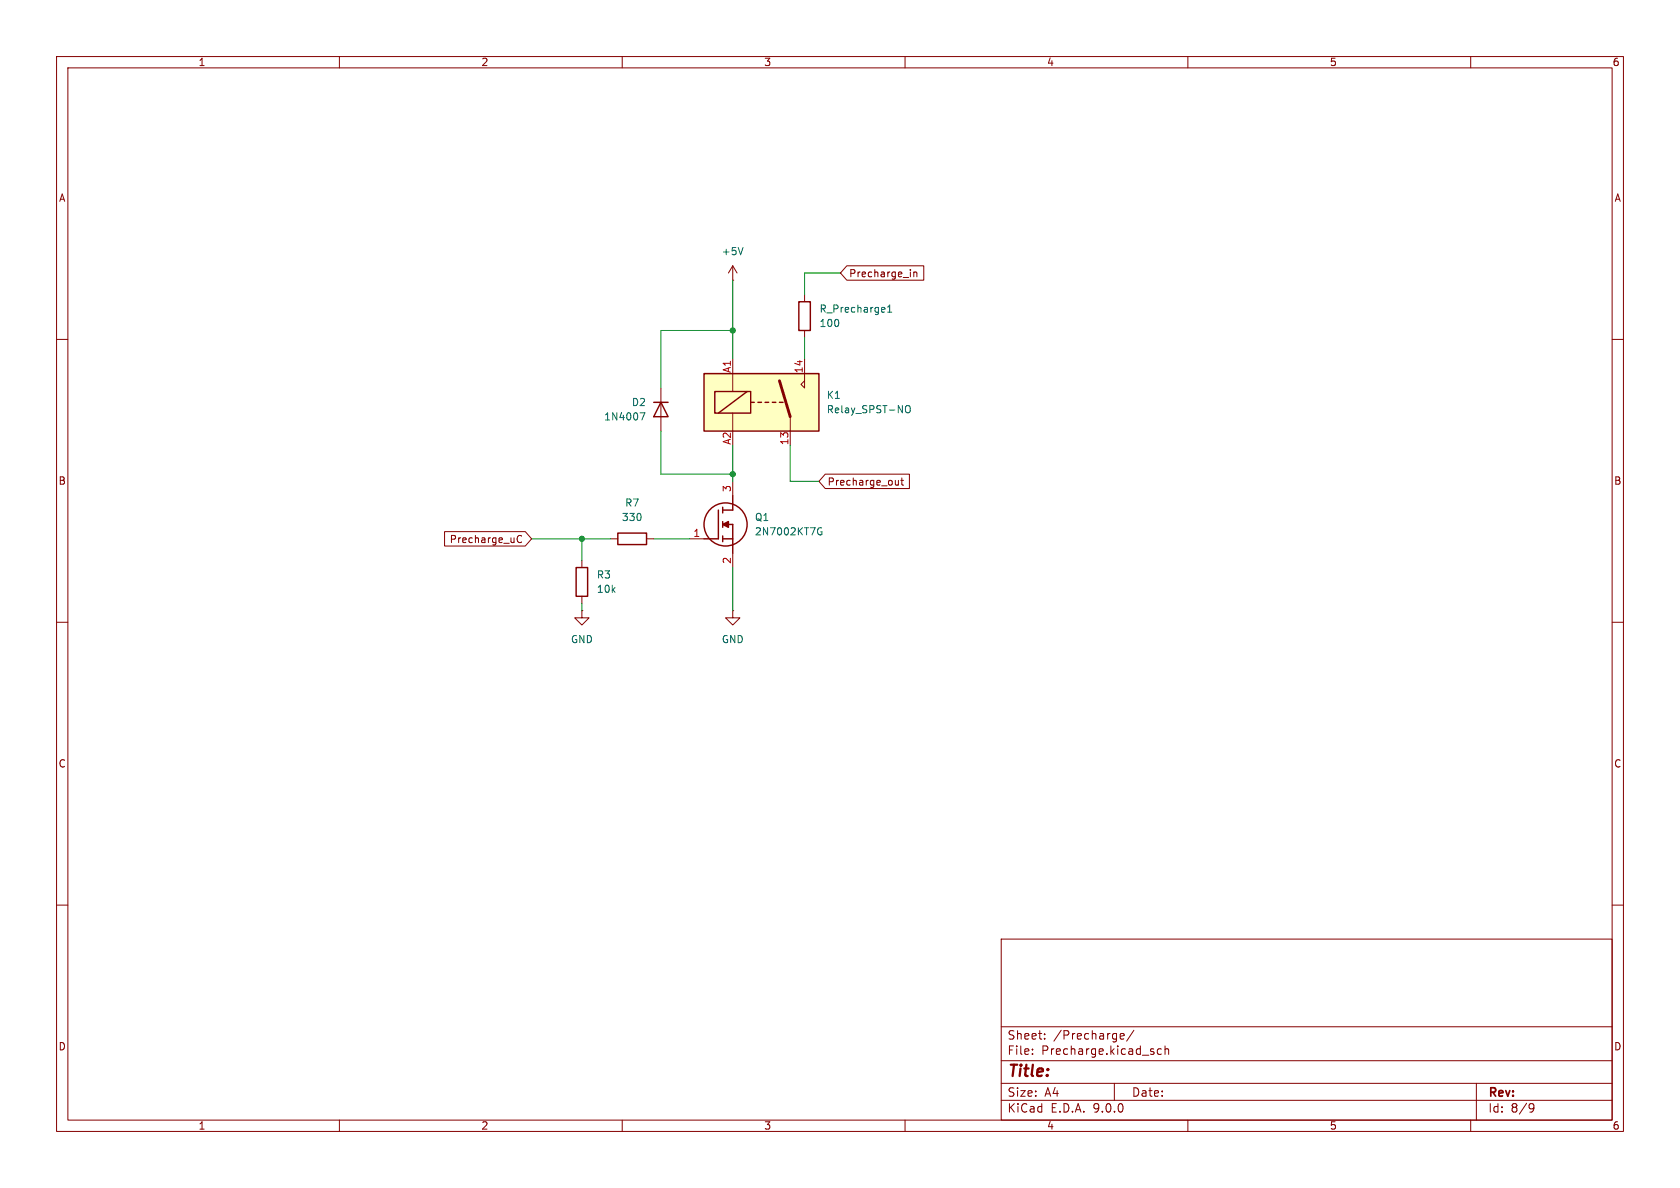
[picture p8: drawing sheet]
<svg xmlns="http://www.w3.org/2000/svg" width="297mm" height="210mm" viewBox="0 0 297 210" stroke-linecap="round" stroke-linejoin="round" font-family="sans-serif">
<g fill="none" stroke="#840000" stroke-width=".18">
<path d="M10 10h277v190h-277zM12 12h273v186h-273zM60 10v2M110 10v2M160 10v2M210 10v2M260 10v2M129.5 49.5h.1M129.5 47v2.5M129.5 47l-.7 1.3M129.5 47l.8 1.3M142.2 52.1v1.2"/>
<path d="M142.2 58.4v1.3M10 60h2M116.8 68.6v7.6M285 60h2M102.9 99.1v1.2M107.9 95.3h1.3M114.3 95.3h1.3M121.9 95.3h2.6M129.5 85.1v2.5M129.5 97.8v2.5M10 110h2M102.9 108v1.2h1.2l-1.2 1.3-1.3-1.3h1.3"/>
<path d="M102.9 108h.1M102.9 105.4v1.3M129.5 108v1.2h1.3l-1.3 1.3-1.2-1.3h1.2M129.5 108h.1M285 110h2M10 160h2M177 166h108v32h-108zM285 160h2M60 198v2M110 198v2M160 198v2M177 194.5h108"/>
<path d="M177 191.5h108M177 187.5h108M177 181.5h108M182.5 186.3v.1M182.5 185.5v.1M184.7 183.6v.1M184.7 182.8v.1M197 191.5v3M198 183.2l.7-.1v-.3l-.5-.1-.2 .2 .1 .7h.6M200.5 182.1l-1.3 2M205.3 185.5l-.4-.1-.3 .3v.4l.1 .2h.6M206 185.5l.2-.1 .3 .1 .1 .9"/>
<path d="M206 184.9v1.5M210 198v2M260 198v2M261 191.5v6.5M270.6 195.1l.5 .1a.99 .99 0 0 1-.4 1.4h-.2M271.2 195.7l-.3 .3h-.3"/>
</g>
<g fill="none" stroke="#840000" stroke-width=".25">
<path d="M141.2 53.3h2.1v5.1h-2.1zM115.6 71.1h2.5M116.8 71.1l1.3 2.6h-2.5zM109.2 94.2h5.1v2.1h-5.1zM127 90.2v5.1h-2.5M127.8 95.3h1.7M127.8 89.7v1M127.8 92.2v1M127.8 94.7v1.1M127.8 92.7h1.7v5.1M129.5 87.6v2.6h-1.7M101.9 100.3h2v5.1h-2z"/>
<circle cx="128.3" cy="92.7" r="3.8"/>
</g>
<path d="M127.8 92.7l1-.5v1z" fill="#840000" stroke="#840000" stroke-width=".25"/>
<path d="M131.4 43.8l-.5 1.2M156.9 55.2h.8M156.9 54.3l.4-.4v1.3M113.2 73h.8l-.5 1.2M145.1 94h.2v.5l-.3 .1-.4-.2M145.3 93.3h-.3l-.4 .2" fill="none" stroke="#006464" stroke-width=".18"/>
<path d="M124.5 66h20.3v10.2h-20.3z" fill="#ffffc2"/>
<g fill="none" stroke="#840000" stroke-width=".18">
<path d="M149.7 47h13.6v2.5h-13.6l-1.1-1.2zM161.5 48.1v.8M161.5 48.2l.2-.1h.3l.1 .8M129.5 63.5v5.7M129.5 73v3.2M139.7 73.7v5M142.2 63.5v5.1l-.6-.7 .6-.6M78.6 94h14.3l1.1 1.3-1.1 1.2h-14.3zM92.2 94.8a.6 .6 0 0 0-.8 .4 .6 .6 0 0 0 .6 .7l.2-.1M145.9 83.8h14.9v2.6h-14.9l-1.1-1.3zM158.8 84.9v.9M158.8 85.6l-.2 .2-.3-.1"/>
<path d="M159.3 84.9h.4M159.4 84.5v1.1l.3 .2"/>
</g>
<path d="M124.5 66h20.3v10.2h-20.3zM126.4 69.2h6.3v3.8h-6.3zM132.1 69.2l-5.1 3.8M132.7 71.1h.6M134 71.1h.6M135.3 71.1h.6M136.5 71.1h.7M137.8 71.1h.6" fill="none" stroke="#840000" stroke-width=".25"/>
<path d="M137.8 67.3l1.9 6.4" fill="none" stroke="#840000" stroke-width=".51"/>
<path d="M160.1 71.9l.3-.2a.43 .43 0 0 1 .5 .4v.4a.42 .42 0 0 1-.4 .5 .42 .42 0 0 1-.4-.5z" fill="none" stroke="#006464" stroke-width=".18"/>
<path d="M129.5 58.4h-12.7v10.2M129.5 49.5v14M142.2 59.7v3.8M148.6 48.3h-6.4v3.8M116.8 76.2v7.6h12.7M129.5 78.7v6.4M139.7 78.7v6.4h5.1M94 95.3h13.9M102.9 95.3v3.8M115.6 95.3h6.3M102.9 106.7v1.3M129.5 100.3v7.7" fill="none" stroke="#009600" stroke-width=".18"/>
<g fill="#009600" stroke="#009600" stroke-width=".18">
<circle cx="129.5" cy="83.8" r=".46"/>
<circle cx="129.5" cy="58.4" r=".46"/>
<circle cx="102.9" cy="95.3" r=".46"/>
</g>
<text font-size="2.8" fill="#840000" x="178" y="190.9">Title:</text>
<g font-size="2.1" fill="#840000">
<text x="178" y="184">Sheet:</text>
<text x="186.2" y="184">/Precharge/</text>
<text x="178" y="186.7">File:</text>
<text x="184.1" y="186.7">Precharge.kicad_sch</text>
<text x="178" y="196.9">KiCad</text>
<text x="178" y="194.1">Size:</text>
<text x="184.7" y="194.1">A4</text>
<text x="185.7" y="196.9">E.D.A.</text>
<text x="193.3" y="196.9">9.0.0</text>
<text x="200" y="194.1">Date:</text>
<text x="263" y="194.3">Rev:</text>
<text x="263" y="196.9">Id:</text>
<text x="267.1" y="196.9">8/9</text>
</g>
<g font-size="1.8" fill="#840000">
<text x="35" y="11.9">1</text>
<text x="85" y="11.9">2</text>
<text x="135" y="11.9">3</text>
<text x="185" y="11.9">4</text>
<text x="235" y="11.9">5</text>
<text x="285" y="11.9">6</text>
<text x="10.3" y="35.9">A</text>
<text x="285.3" y="35.9">A</text>
<text x="150" y="49.2">Precharge_in</text>
<text x="10.3" y="85.9">B</text>
<text x="146.2" y="86">Precharge_out</text>
<text x="285.3" y="85.9">B</text>
<text x="79.4" y="96.2">Precharge_uC</text>
<text x="10.3" y="135.9">C</text>
<text x="285.3" y="135.9">C</text>
<text x="10.3" y="185.9">D</text>
<text x="285.3" y="185.9">D</text>
<text x="35" y="199.9">1</text>
<text x="85" y="199.9">2</text>
<text x="135" y="199.9">3</text>
<text x="185" y="199.9">4</text>
<text x="235" y="199.9">5</text>
<text x="285" y="199.9">6</text>
</g>
<g font-size="1.8" fill="#006464">
<text x="127.5" y="45.3">+5V</text>
<text x="144.8" y="55.5">R_Precharge1</text>
<text x="144.8" y="58">100</text>
<text x="111.6" y="72">D2</text>
<text x="146.1" y="70.7">K1</text>
<text x="106.7" y="74.5">1N4007</text>
<text x="146.1" y="73.3">Relay_SPST-NO</text>
<text x="110.4" y="89.8">R7</text>
<text x="109.8" y="92.3">330</text>
<text x="133.4" y="94.8">2N7002KT7G</text>
<text x="133.4" y="92.3">Q1</text>
<text x="105.4" y="102.5">R3</text>
<text x="105.4" y="105">10k</text>
<text x="100.8" y="113.9">GND</text>
<text x="127.5" y="113.9">GND</text>
</g>
<g font-size="1.8" fill="#a90000">
<text x="129.3" y="66" transform="rotate(-90 129.3 66)">A1</text>
<text x="142" y="66.1" transform="rotate(-90 142 66.1)">14</text>
<text x="129.3" y="78.7" transform="rotate(-90 129.3 78.7)">A2</text>
<text x="139.4" y="78.8" transform="rotate(-90 139.4 78.8)">13</text>
<text x="129.3" y="87.1" transform="rotate(-90 129.3 87.1)">3</text>
<text x="122.5" y="95">1</text>
<text x="129.3" y="99.8" transform="rotate(-90 129.3 99.8)">2</text>
</g>
</svg>
